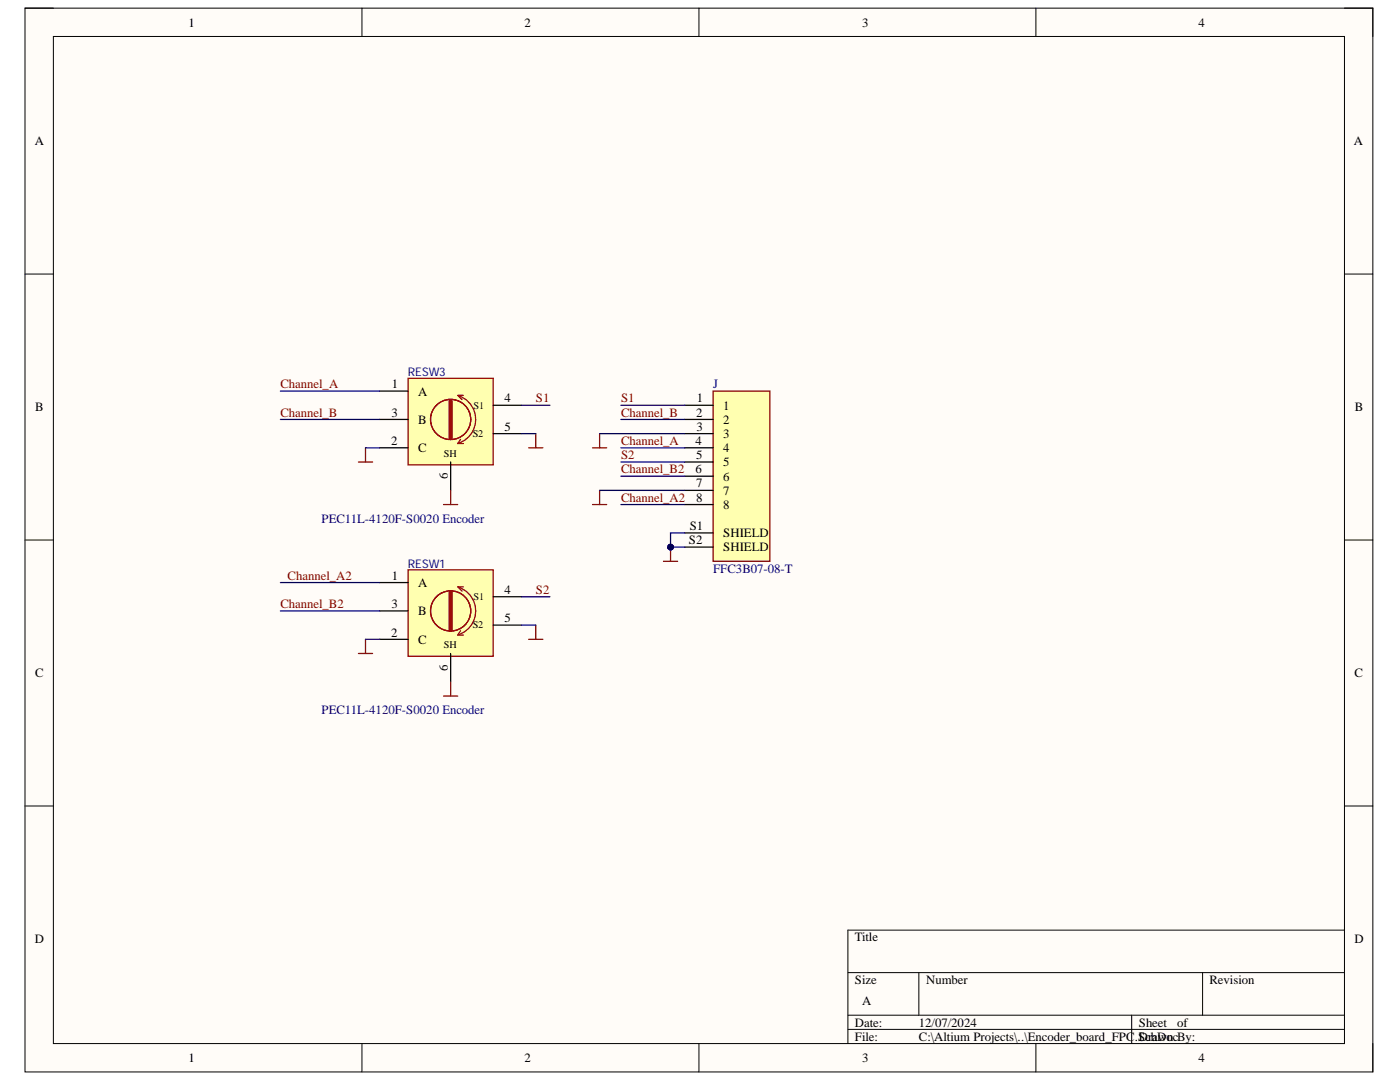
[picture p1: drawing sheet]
<svg xmlns="http://www.w3.org/2000/svg" width="279mm" height="216mm" viewBox="0 0 279 216" stroke-linecap="round" stroke-linejoin="round" font-family="sans-serif">
<path d="M5 1.6h269v212.3h-269z" fill-rule="evenodd" fill="#fffcf8"/>
<path d="M5 1.6h269v212.3h-269z" fill="none" stroke="#000" stroke-width=".2"/>
<path d="M10.7 7.3h257.6v200.9h-257.6z" fill-rule="evenodd" fill="#fffcf8"/>
<g fill="none" stroke="#000" stroke-width=".2">
<path d="M5 1.6h5.7M10.7 7.3h257.6v200.9h-257.6zM72.2 1.6v5.7M139.5 1.6v5.7M206.7 1.6v5.7M268.3 1.6h5.7v5.7M5 54.7h5.7M268.3 54.7h5.7M5 107.8h5.7M268.3 107.8h5.7M5 160.8h5.7M268.3 160.8h5.7"/>
<path d="M169.2 194.1h99.1M183.4 194.1v8.5M240 194.1v8.5M268.3 185.6h-99.1v22.6M72.2 208.2v5.7M139.5 208.2v5.7M169.2 202.6h99.1M169.2 205.4h99.1M206.7 208.2v5.7M225.9 202.6v5.6M274 208.2v5.7"/>
</g>
<path d="M81.4 75.5h17v17.3h-17z" fill-rule="evenodd" fill="#ffffb0"/>
<g fill="none" stroke="#900" stroke-width=".25">
<path d="M81.4 75.5h17v17.3h-17zM91.5 79a5 5 0 0 1 3.4 4.7 5 5 0 0 1-3.5 4.8M92.5 78.9h-1.1l.8 .8M91.9 87.7l-.5 .8h1.1"/>
<circle cx="89.9" cy="83.7" r="4"/>
</g>
<path d="M75.8 78h5.6M75.8 89.4h5.6M75.8 83.7h5.6M89.9 92.2v5.7M98.4 80.9h5.7M98.4 86.5h5.7" fill="none" stroke="#000" stroke-width=".25"/>
<path d="M89.9 80v7.4" fill="none" stroke="#900" stroke-width=".84"/>
<path d="M71.5 92.2h2.9M72.9 89.4v2.8M89.9 97.9v2.8M105.5 89.4h2.8M106.9 86.5v2.9M88.5 100.7h2.9M132.4 112h2.8M133.8 109.2v2.8" fill="none" stroke="#800000" stroke-width=".25"/>
<circle cx="133.8" cy="109.2" r=".57" fill="#000080"/>
<circle cx="133.8" cy="109.2" r=".57" fill="none" stroke="#000080" stroke-width=".2"/>
<path d="M118.2 89.4h2.9M119.7 86.5v2.9" fill="none" stroke="#800000" stroke-width=".25"/>
<path d="M81.4 113.7h17v17.3h-17z" fill-rule="evenodd" fill="#ffffb0"/>
<g fill="none" stroke="#900" stroke-width=".25">
<path d="M81.4 113.7h17v17.3h-17zM91.5 117.2a5 5 0 0 1 3.4 4.8 5 5 0 0 1-3.5 4.7M92.5 117.1h-1.1l.8 .8M91.9 125.9l-.5 .8h1.1"/>
<circle cx="89.9" cy="121.9" r="4"/>
</g>
<path d="M75.8 116.2h5.6M98.4 119.1h5.7M75.8 127.6h5.6M75.8 121.9h5.6M89.9 130.4v5.7M98.4 124.7h5.7" fill="none" stroke="#000" stroke-width=".25"/>
<path d="M89.9 118.2v7.4" fill="none" stroke="#900" stroke-width=".84"/>
<path d="M71.5 130.4h2.9M72.9 127.6v2.8M88.5 138.9h2.9M89.9 136.1v2.8M105.5 127.6h2.8M106.9 124.7v2.9" fill="none" stroke="#800000" stroke-width=".25"/>
<path d="M142.3 78h11.3v34h-11.3z" fill-rule="evenodd" fill="#ffffb0"/>
<path d="M142.3 78h11.3v34h-11.3zM119.7 97.9v2.8M118.2 100.7h2.9" fill="none" stroke="#800000" stroke-width=".25"/>
<path d="M136.7 80.9h5.6M136.7 83.7h5.6M136.7 86.5h5.6M136.7 89.4h5.6M136.7 92.2h5.6M136.7 95h5.6M136.7 97.9h5.6M136.7 100.7h5.6M136.7 106.3h5.6M136.7 109.2h5.6" fill="none" stroke="#000" stroke-width=".25"/>
<path d="M56 78h19.8M56 83.7h19.8M72.9 89.4h2.9M104.1 86.5h2.8M133.8 109.2h2.9" fill="none" stroke="#000080" stroke-width=".25"/>
<circle cx="133.8" cy="109.2" r=".57" fill="#000080"/>
<circle cx="133.8" cy="109.2" r=".57" fill="none" stroke="#000080" stroke-width=".2"/>
<path d="M123.9 83.7h12.8M56 116.2h19.8M104.1 119.1h5.7M136.7 106.3h-2.9v2.9M56 121.9h19.8M72.9 127.6h2.9M104.1 124.7h2.8" fill="none" stroke="#000080" stroke-width=".25"/>
<circle cx="133.8" cy="109.2" r=".57" fill="#000080"/>
<circle cx="133.8" cy="109.2" r=".57" fill="none" stroke="#000080" stroke-width=".2"/>
<path d="M104.1 80.9h5.7M119.7 86.5h17M119.7 97.9h17M123.9 92.2h12.8M123.9 89.4h12.8M123.9 80.9h12.8M123.9 95h12.8M123.9 100.7h12.8" fill="none" stroke="#000080" stroke-width=".25"/>
<g font-size="2.5">
<text x="37.6" y="5.3">1</text>
<text x="104.7" y="5.3">2</text>
<text x="172.1" y="5.3">3</text>
<text x="239.2" y="5.3">4</text>
<text x="6.9" y="29">A</text>
<text x="270.2" y="29">A</text>
<text x="78.2" y="77.5">1</text>
<text x="7" y="82.1">B</text>
<text x="78.1" y="83.2">3</text>
<text x="83.5" y="78.9">A</text>
<text x="100.7" y="80.3">4</text>
<text x="138.9" y="83.2">2</text>
<text x="139.1" y="80.3">1</text>
<text x="144.3" y="81.7">1</text>
<text x="270.4" y="82.1">B</text>
<text x="78" y="88.8">2</text>
<text x="83.5" y="84.6">B</text>
<text x="100.7" y="85.9">5</text>
<text x="138.8" y="88.8">4</text>
<text x="139" y="85.9">3</text>
<text x="144.3" y="84.6">2</text>
<text x="144.3" y="87.4">3</text>
<text x="83.5" y="90.2">C</text>
<text x="89.4" y="95.7" transform="rotate(-90 89.4 95.7)">6</text>
<text x="138.8" y="94.5">6</text>
<text x="138.9" y="91.6">5</text>
<text x="144.3" y="90.2">4</text>
<text x="144.3" y="93">5</text>
<text x="144.3" y="95.9">6</text>
<text x="138.9" y="97.3">7</text>
<text x="138.9" y="100.1">8</text>
<text x="144.3" y="98.7">7</text>
<text x="144.3" y="101.6">8</text>
<text x="137.6" y="105.8">S1</text>
<text x="144.3" y="107.2">SHIELD</text>
<text x="137.5" y="108.6">S2</text>
<text x="144.3" y="110">SHIELD</text>
<text x="78.2" y="115.7">1</text>
<text x="83.5" y="117.1">A</text>
<text x="100.7" y="118.5">4</text>
<text x="78.1" y="121.4">3</text>
<text x="83.5" y="122.8">B</text>
<text x="100.7" y="124.1">5</text>
<text x="78" y="127">2</text>
<text x="83.5" y="128.5">C</text>
<text x="7" y="135.1">C</text>
<text x="89.4" y="133.9" transform="rotate(-90 89.4 133.9)">6</text>
<text x="270.3" y="135.1">C</text>
<text x="6.9" y="188.2">D</text>
<text x="170.6" y="187.9">Title</text>
<text x="270.3" y="188.2">D</text>
<text x="170.6" y="196.3">Size</text>
<text x="184.8" y="196.3">Number</text>
<text x="241.4" y="196.3">Revision</text>
<text x="172.1" y="200.6">A</text>
<text x="170.6" y="204.9">Date:</text>
<text x="170.6" y="207.6">File:</text>
<text x="183.4" y="204.9">12/07/2024</text>
<text x="183.4" y="207.6">C:\Altium Projects\..\Encoder_board_FPC.SchDocBy:</text>
<text x="227.3" y="204.9">Sheet</text>
<text x="227.3" y="207.6">Drawn</text>
<text x="234.9" y="204.9">of</text>
<text x="37.6" y="212">1</text>
<text x="104.7" y="212">2</text>
<text x="172.1" y="212">3</text>
<text x="239.2" y="212">4</text>
</g>
<g font-size="2.5" fill="#800000">
<text x="56" y="77.5">Channel_A</text>
<text x="56" y="83.2">Channel_B</text>
<text x="107" y="80.3">S1</text>
<text x="123.9" y="83.2">Channel_B</text>
<text x="123.9" y="80.3">S1</text>
<text x="123.9" y="88.8">Channel_A</text>
<text x="123.9" y="91.6">S2</text>
<text x="123.9" y="94.5">Channel_B2</text>
<text x="123.9" y="100.1">Channel_A2</text>
<text x="57.4" y="115.7">Channel_A2</text>
<text x="107" y="118.5">S2</text>
<text x="56" y="121.4">Channel_B2</text>
</g>
<g font-size="2.5" fill="#000080">
<text x="142.3" y="77.5">J</text>
<text x="64.2" y="104.4">PEC11L-4120F-S0020 Encoder</text>
<text x="142.3" y="114.3">FFC3B07-08-T</text>
<text x="64.2" y="142.6">PEC11L-4120F-S0020 Encoder</text>
</g>
<g font-size="2.4" fill="#000080">
<text x="81.4" y="75">RESW3</text>
<text x="81.4" y="113.2">RESW1</text>
</g>
<g font-size="2">
<text x="94.5" y="81.5">S1</text>
<text x="94.4" y="87.2">S2</text>
<text x="88.6" y="91.2">SH</text>
<text x="94.5" y="119.7">S1</text>
<text x="94.4" y="125.4">S2</text>
<text x="88.6" y="129.4">SH</text>
</g>
</svg>
